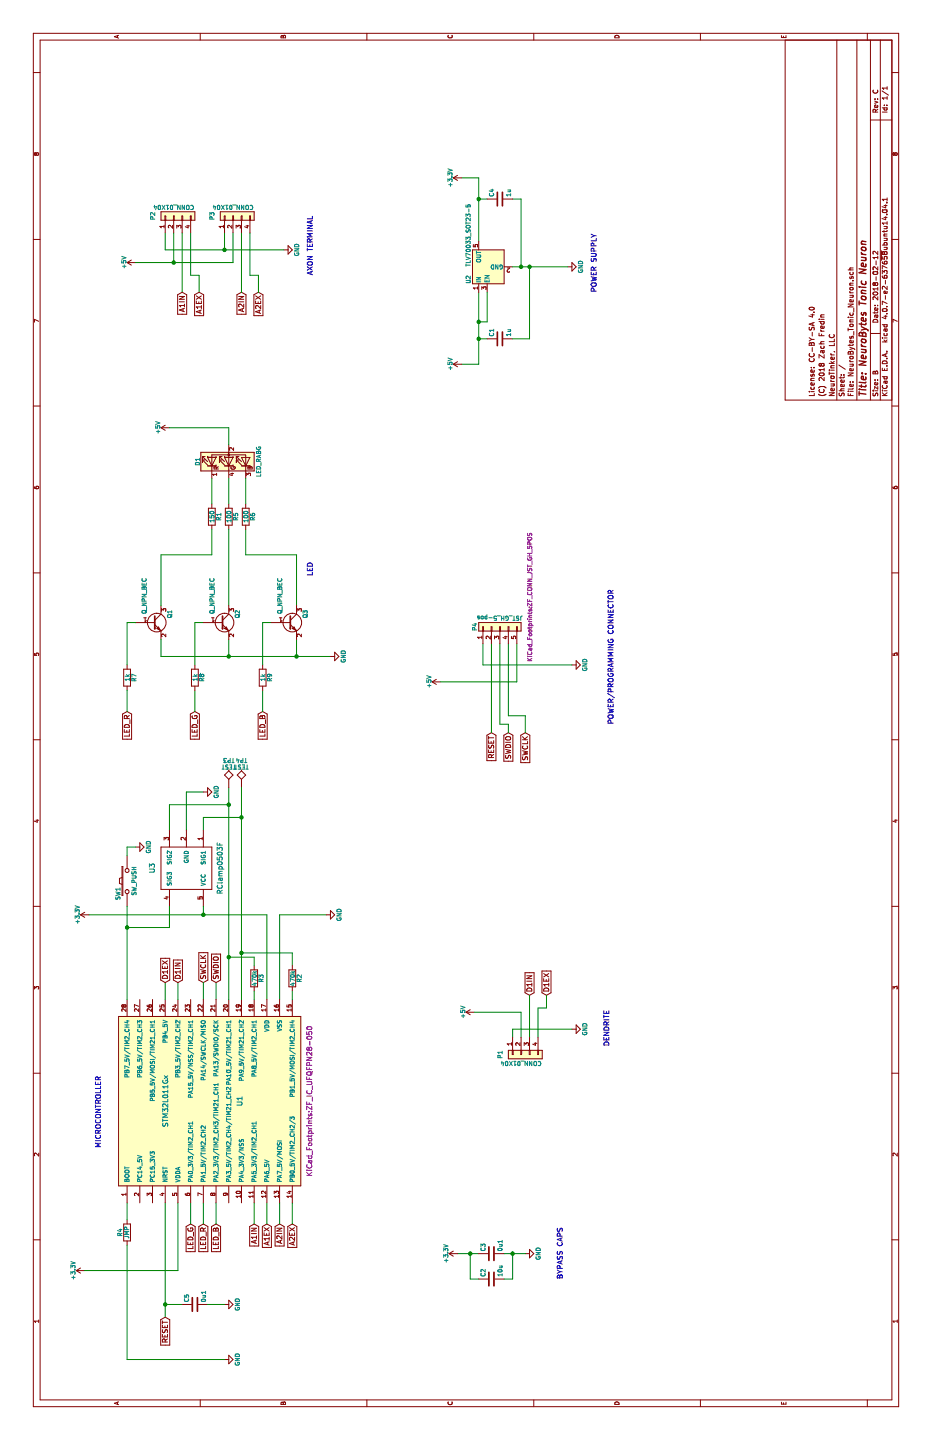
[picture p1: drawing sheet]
EESchema Schematic File Version 2
LIBS:NeuroBytes_Tonic_Neuron-rescue
LIBS:power
LIBS:device
LIBS:transistors
LIBS:conn
LIBS:linear
LIBS:regul
LIBS:74xx
LIBS:cmos4000
LIBS:adc-dac
LIBS:memory
LIBS:xilinx
LIBS:microcontrollers
LIBS:dsp
LIBS:microchip
LIBS:analog_switches
LIBS:motorola
LIBS:texas
LIBS:intel
LIBS:audio
LIBS:interface
LIBS:digital-audio
LIBS:philips
LIBS:display
LIBS:cypress
LIBS:siliconi
LIBS:opto
LIBS:atmel
LIBS:contrib
LIBS:valves
LIBS:NeuroTinker_schematic_symbols
LIBS:NeuroBytes_Tonic_Neuron-cache
EELAYER 25 0
EELAYER END
$Descr B 17000 11000
encoding utf-8
Sheet 1 1
Title "NeuroBytes Tonic Neuron"
Date "2018-02-12"
Rev "C"
Comp "NeuroTinker, LLC"
Comment1 "(C) 2018 Zach Fredin"
Comment2 "License: CC-BY-SA 4.0"
Comment3 ""
Comment4 ""
$EndDescr
$Comp
L GND #PWR01
U 1 1
P 6200 3850
F 0 "#PWR01" H 6200 3600 50  0001 C CNN
F 1 "GND" H 6200 3700 50  0000 C CNN
F 2 "" H 6200 3850 50  0000 C CNN
F 3 "" H 6200 3850 50  0000 C CNN
	1    6200 3850
	1    0    0    -1  
$EndComp
Wire Wire Line
	5200 3150 6200 3150
Wire Wire Line
	5200 3300 6200 3300
$Comp
L GND #PWR02
U 1 1
P 2200 6200
F 0 "#PWR02" H 2200 5950 50  0001 C CNN
F 1 "GND" H 2200 6050 50  0000 C CNN
F 2 "" H 2200 6200 50  0000 C CNN
F 3 "" H 2200 6200 50  0000 C CNN
	1    2200 6200
	1    0    0    -1  
$EndComp
Wire Wire Line
	2200 5400 2200 5650
Wire Wire Line
	2200 5950 2200 6200
Text GLabel 1450 1950 0    60   Input ~ 0
RESET
Wire Wire Line
	1450 1950 2800 1950
Text GLabel 5400 2400 2    60   Input ~ 0
SWCLK
Wire Wire Line
	6200 3150 6200 1050
Wire Wire Line
	5400 2400 5200 2400
Text GLabel 5400 2550 2    60   Input ~ 0
SWDIO
Wire Wire Line
	5400 2550 5200 2550
Wire Wire Line
	6200 3300 6200 3850
$Comp
L C C1
U 1 1
P 13000 5900
F 0 "C1" H 13025 6000 50  0000 L CNN
F 1 "1u" H 13025 5800 50  0000 L CNN
F 2 "KiCad_Footprints:ZF_SMD_NonPol_0603" H 13038 5750 50  0001 C CNN
F 3 "" H 13000 5900 50  0000 C CNN
F 4 "Taiyo Yuden" H 13000 5900 60  0001 C CNN "Mfr"
F 5 "LMK107B7105KA-T" H 13000 5900 60  0001 C CNN "Mfr Part #"
F 6 "C0603" H 13000 5900 60  0001 C CNN "Package"
F 7 "https://www.digikey.com/product-detail/en/taiyo-yuden/LMK107B7105KA-T/587-1242-2-ND/930594" H 13000 5900 60  0001 C CNN "Link"
F 8 "Yes" H 13000 5900 60  0001 C CNN "Subs Allowed"
F 9 "Yes" H 13000 5900 60  0001 C CNN "RoHS"
	1    13000 5900
	1    0    0    -1  
$EndComp
Wire Wire Line
	12700 5650 13550 5650
Wire Wire Line
	13000 5750 13000 5650
Connection ~ 13200 5650
Wire Wire Line
	13000 6050 13000 6250
Wire Wire Line
	13000 6250 13850 6250
$Comp
L +5V #PWR03
U 1 1
P 12700 5450
F 0 "#PWR03" H 12700 5300 50  0001 C CNN
F 1 "+5V" H 12700 5590 50  0000 C CNN
F 2 "" H 12700 5450 50  0000 C CNN
F 3 "" H 12700 5450 50  0000 C CNN
	1    12700 5450
	1    0    0    -1  
$EndComp
Connection ~ 13000 5650
$Comp
L GND #PWR04
U 1 1
P 13850 6700
F 0 "#PWR04" H 13850 6450 50  0001 C CNN
F 1 "GND" H 13850 6550 50  0000 C CNN
F 2 "" H 13850 6700 50  0000 C CNN
F 3 "" H 13850 6700 50  0000 C CNN
	1    13850 6700
	1    0    0    -1  
$EndComp
Connection ~ 13850 6250
Wire Wire Line
	14650 5650 14650 5750
Wire Wire Line
	14650 6050 14650 6150
Wire Wire Line
	14650 6150 13850 6150
Connection ~ 13850 6150
$Comp
L +3.3V #PWR05
U 1 1
P 14900 5450
F 0 "#PWR05" H 14900 5300 50  0001 C CNN
F 1 "+3.3V" H 14900 5590 50  0000 C CNN
F 2 "" H 14900 5450 50  0000 C CNN
F 3 "" H 14900 5450 50  0000 C CNN
	1    14900 5450
	1    0    0    -1  
$EndComp
Connection ~ 14650 5650
$Comp
L +3.3V #PWR06
U 1 1
P 2200 5400
F 0 "#PWR06" H 2200 5250 50  0001 C CNN
F 1 "+3.3V" H 2200 5540 50  0000 C CNN
F 2 "" H 2200 5400 50  0000 C CNN
F 3 "" H 2200 5400 50  0000 C CNN
	1    2200 5400
	1    0    0    -1  
$EndComp
$Comp
L +3.3V #PWR07
U 1 1
P 2000 1000
F 0 "#PWR07" H 2000 850 50  0001 C CNN
F 1 "+3.3V" H 2000 1140 50  0000 C CNN
F 2 "" H 2000 1000 50  0000 C CNN
F 3 "" H 2000 1000 50  0000 C CNN
	1    2000 1000
	1    0    0    -1  
$EndComp
$Comp
L +3.3V #PWR08
U 1 1
P 6200 1050
F 0 "#PWR08" H 6200 900 50  0001 C CNN
F 1 "+3.3V" H 6200 1190 50  0000 C CNN
F 2 "" H 6200 1050 50  0000 C CNN
F 3 "" H 6200 1050 50  0000 C CNN
	1    6200 1050
	1    0    0    -1  
$EndComp
Wire Wire Line
	14150 5650 14900 5650
Wire Wire Line
	14900 5650 14900 5450
Wire Wire Line
	12700 5650 12700 5450
Wire Wire Line
	2200 6050 1900 6050
Wire Wire Line
	1900 6050 1900 5950
Connection ~ 2200 6050
Wire Wire Line
	1900 5650 1900 5550
Wire Wire Line
	1900 5550 2200 5550
Connection ~ 2200 5550
$Comp
L GND #PWR09
U 1 1
P 9150 6750
F 0 "#PWR09" H 9150 6500 50  0001 C CNN
F 1 "GND" H 9150 6600 50  0000 C CNN
F 2 "" H 9150 6750 50  0000 C CNN
F 3 "" H 9150 6750 50  0000 C CNN
	1    9150 6750
	1    0    0    -1  
$EndComp
Wire Wire Line
	9150 6750 9150 5700
Wire Wire Line
	9150 5700 9400 5700
$Comp
L +5V #PWR010
U 1 1
P 8950 5200
F 0 "#PWR010" H 8950 5050 50  0001 C CNN
F 1 "+5V" H 8950 5340 50  0000 C CNN
F 2 "" H 8950 5200 50  0000 C CNN
F 3 "" H 8950 5200 50  0000 C CNN
	1    8950 5200
	1    0    0    -1  
$EndComp
Text GLabel 8350 5800 0    60   Input ~ 0
RESET
Wire Wire Line
	8350 5800 9400 5800
Text GLabel 8350 6200 0    60   Input ~ 0
SWCLK
Text GLabel 8350 6000 0    60   Input ~ 0
SWDIO
Wire Wire Line
	8350 6200 8550 6200
Wire Wire Line
	8550 6200 8550 6000
Wire Wire Line
	8550 6000 9400 6000
Wire Wire Line
	8350 6000 8450 6000
Wire Wire Line
	8450 6000 8450 5900
Wire Wire Line
	8450 5900 9400 5900
Wire Wire Line
	2000 1000 2000 2100
Wire Wire Line
	2000 2100 2800 2100
$Comp
L GND #PWR011
U 1 1
P 1600 2650
F 0 "#PWR011" H 1600 2400 50  0001 C CNN
F 1 "GND" H 1600 2500 50  0000 C CNN
F 2 "" H 1600 2650 50  0000 C CNN
F 3 "" H 1600 2650 50  0000 C CNN
	1    1600 2650
	1    0    0    -1  
$EndComp
Connection ~ 1600 1950
$Comp
L C C5
U 1 1
P 1600 2300
F 0 "C5" H 1625 2400 50  0000 L CNN
F 1 "0u1" H 1625 2200 50  0000 L CNN
F 2 "KiCad_Footprints:ZF_SMD_NonPol_0402_cap" H 1638 2150 50  0001 C CNN
F 3 "" H 1600 2300 50  0000 C CNN
F 4 "Taiyo Yuden" H 1600 2300 60  0001 C CNN "Mfr"
F 5 "LMK105BJ104KV-F" H 1600 2300 60  0001 C CNN "Mfr Part #"
F 6 "C0402" H 1600 2300 60  0001 C CNN "Package"
F 7 "https://www.digikey.com/product-detail/en/taiyo-yuden/LMK105BJ104KV-F/587-1227-2-ND/930579" H 1600 2300 60  0001 C CNN "Link"
F 8 "Yes" H 1600 2300 60  0001 C CNN "Subs Allowed"
F 9 "Yes" H 1600 2300 60  0001 C CNN "RoHS"
	1    1600 2300
	1    0    0    -1  
$EndComp
Wire Wire Line
	1600 2650 1600 2450
Wire Wire Line
	1600 2150 1600 1950
$Comp
L R R4
U 1 1
P 2450 1500
F 0 "R4" V 2530 1500 50  0000 C CNN
F 1 "JMP" V 2450 1500 50  0000 C CNN
F 2 "KiCad_Footprints:ZF_SMD_NonPol_0402" V 2380 1500 50  0001 C CNN
F 3 "" H 2450 1500 50  0000 C CNN
F 4 "Yageo" H 2450 1500 60  0001 C CNN "Mfr"
F 5 "RC0402JR-070RL" H 2450 1500 60  0001 C CNN "Mfr Part #"
F 6 "R0402" H 2450 1500 60  0001 C CNN "Package"
F 7 "https://www.digikey.com/product-detail/en/yageo/RC0402JR-070RL/311-0.0JRTR-ND/726406" H 2450 1500 60  0001 C CNN "Link"
F 8 "Yes" H 2450 1500 60  0001 C CNN "Subs Allowed"
F 9 "Yes" H 2450 1500 60  0001 C CNN "RoHS"
	1    2450 1500
	0    -1   -1   0   
$EndComp
Wire Wire Line
	2800 1500 2600 1500
$Comp
L GND #PWR012
U 1 1
P 950 2650
F 0 "#PWR012" H 950 2400 50  0001 C CNN
F 1 "GND" H 950 2500 50  0000 C CNN
F 2 "" H 950 2650 50  0000 C CNN
F 3 "" H 950 2650 50  0000 C CNN
	1    950  2650
	1    0    0    -1  
$EndComp
Wire Wire Line
	950  2650 950  1500
Wire Wire Line
	950  1500 2300 1500
$Comp
L STM32L011Gx U1
U 1 1
P 4000 2400
F 0 "U1" H 4000 1975 60  0000 C CNN
F 1 "STM32L011Gx" H 4000 2850 60  0000 C CNN
F 2 "KiCad_Footprints:ZF_IC_UFQFPN28-050" H 4000 1150 60  0000 C CNN
F 3 "" H 4000 2400 60  0001 C CNN
F 4 "ST Microelectronics" H 4000 2400 60  0001 C CNN "Mfr"
F 5 "STM32L011G4U6" H 4000 2400 60  0001 C CNN "Mfr Part #"
F 6 "28-UFQFN" H 4000 2400 60  0001 C CNN "Package"
F 7 "http://www.mouser.com/ProductDetail/STMicroelectronics/STM32L011G4U6/?qs=sGAEpiMZZMuoKKEcg8mMKFZaGHZhaFFC%252b5Ex1OjcSxhBnExI6VEL3Q%3d%3d" H 4000 2400 60  0001 C CNN "Link"
F 8 "No" H 4000 2400 60  0001 C CNN "Subs Allowed"
F 9 "Yes" H 4000 2400 60  0001 C CNN "RoHS"
	1    4000 2400
	1    0    0    -1  
$EndComp
Wire Wire Line
	5200 2700 7700 2700
$Comp
L TEST TP4
U 1 1
P 7700 2850
F 0 "TP4" H 7700 3150 50  0000 C BNN
F 1 "TEST" H 7700 3100 50  0000 C CNN
F 2 "KiCad_Footprints:ZF_CONN_1-2_pad" H 7700 2850 50  0001 C CNN
F 3 "" H 7700 2850 50  0000 C CNN
F 4 "No" H 7700 2850 60  0001 C CNN "Subs Allowed"
F 5 "Yes" H 7700 2850 60  0001 C CNN "RoHS"
	1    7700 2850
	0    1    1    0   
$EndComp
$Comp
L TEST TP3
U 1 1
P 7700 2700
F 0 "TP3" H 7700 3000 50  0000 C BNN
F 1 "TEST" H 7700 2950 50  0000 C CNN
F 2 "KiCad_Footprints:ZF_CONN_1-2_pad" H 7700 2700 50  0001 C CNN
F 3 "" H 7700 2700 50  0000 C CNN
F 4 "No" H 7700 2700 60  0001 C CNN "Subs Allowed"
F 5 "Yes" H 7700 2700 60  0001 C CNN "RoHS"
	1    7700 2700
	0    1    1    0   
$EndComp
$Comp
L R R3
U 1 1
P 5450 3000
F 0 "R3" V 5530 3000 50  0000 C CNN
F 1 "470k" V 5450 3000 50  0000 C CNN
F 2 "KiCad_Footprints:ZF_SMD_NonPol_0402" V 5380 3000 50  0001 C CNN
F 3 "" H 5450 3000 50  0000 C CNN
F 4 "Yageo" H 5450 3000 60  0001 C CNN "Mfr"
F 5 "RC0402FR-07470KL " H 5450 3000 60  0001 C CNN "Mfr Part #"
F 6 "R0402" H 5450 3000 60  0001 C CNN "Package"
F 7 "https://www.digikey.com/product-detail/en/yageo/RC0402FR-07470KL/311-470KLRTR-ND/726618" H 5450 3000 60  0001 C CNN "Link"
F 8 "Yes" H 5450 3000 60  0001 C CNN "Subs Allowed"
F 9 "Yes" H 5450 3000 60  0001 C CNN "RoHS"
	1    5450 3000
	0    1    1    0   
$EndComp
Wire Wire Line
	5200 3000 5300 3000
Wire Wire Line
	5600 3000 5700 3000
Wire Wire Line
	5700 3000 5700 2700
Connection ~ 5700 2700
$Comp
L Conn_01x04 P2
U 1 1
P 14450 2050
F 0 "P2" H 14450 2300 50  0000 C CNN
F 1 "CONN_01X04" V 14550 2050 50  0000 C CNN
F 2 "KiCad_Footprints:ZF_CONN_JST_GH" H 14450 2050 50  0001 C CNN
F 3 "" H 14450 2050 50  0000 C CNN
F 4 "JST" H 14450 2050 60  0001 C CNN "Mfr"
F 5 "SM04B-GHS-TB(LF)(SN)" H 14450 2050 60  0001 C CNN "Mfr Part #"
F 6 "SMT" H 14450 2050 60  0001 C CNN "Package"
F 7 "https://www.digikey.com/product-detail/en/jst-sales-america-inc/SM04B-GHS-TB-LF-SN/455-1566-2-ND/807788" H 14450 2050 60  0001 C CNN "Link"
F 8 "No" H 14450 2050 60  0001 C CNN "Subs Allowed"
F 9 "Yes" H 14450 2050 60  0001 C CNN "RoHS"
	1    14450 2050
	1    0    0    -1  
$EndComp
$Comp
L +5V #PWR013
U 1 1
P 13900 1600
F 0 "#PWR013" H 13900 1450 50  0001 C CNN
F 1 "+5V" H 13900 1740 50  0000 C CNN
F 2 "" H 13900 1600 50  0000 C CNN
F 3 "" H 13900 1600 50  0000 C CNN
	1    13900 1600
	1    0    0    -1  
$EndComp
Wire Wire Line
	13900 1600 13900 2750
Wire Wire Line
	13900 2050 14250 2050
Wire Wire Line
	13900 2750 14250 2750
Connection ~ 13900 2050
$Comp
L GND #PWR014
U 1 1
P 14050 3350
F 0 "#PWR014" H 14050 3100 50  0001 C CNN
F 1 "GND" H 14050 3200 50  0000 C CNN
F 2 "" H 14050 3350 50  0000 C CNN
F 3 "" H 14050 3350 50  0000 C CNN
	1    14050 3350
	1    0    0    -1  
$EndComp
Wire Wire Line
	14050 1950 14050 3350
Wire Wire Line
	14050 2650 14250 2650
Wire Wire Line
	14050 1950 14250 1950
Connection ~ 14050 2650
Text GLabel 13550 2150 0    60   Input ~ 0
A1IN
Text GLabel 13550 2350 0    60   Input ~ 0
A1EX
Wire Wire Line
	13550 2150 14250 2150
Wire Wire Line
	13550 2350 13750 2350
Wire Wire Line
	13750 2350 13750 2250
Wire Wire Line
	13750 2250 14250 2250
Text GLabel 13550 2850 0    60   Input ~ 0
A2IN
Wire Wire Line
	13550 2850 14250 2850
Text GLabel 13550 3050 0    60   Input ~ 0
A2EX
Wire Wire Line
	13550 3050 13750 3050
Wire Wire Line
	13750 3050 13750 2950
Wire Wire Line
	13750 2950 14250 2950
Wire Wire Line
	5400 2100 5200 2100
Text GLabel 2550 3000 0    60   Input ~ 0
A1IN
Text GLabel 2550 3150 0    60   Input ~ 0
A1EX
Wire Wire Line
	5400 1950 5200 1950
Text GLabel 2550 3300 0    60   Input ~ 0
A2IN
Text GLabel 2550 3450 0    60   Input ~ 0
A2EX
Text GLabel 2550 2400 0    60   Input ~ 0
LED_R
Text GLabel 2550 2250 0    60   Input ~ 0
LED_G
Text GLabel 2550 2550 0    60   Input ~ 0
LED_B
Wire Wire Line
	2550 2250 2800 2250
Wire Wire Line
	2550 2400 2800 2400
Wire Wire Line
	2550 2550 2800 2550
Text GLabel 8600 1500 0    60   Input ~ 0
LED_R
Text GLabel 8600 2300 0    60   Input ~ 0
LED_G
Text GLabel 8600 3100 0    60   Input ~ 0
LED_B
$Comp
L R R1
U 1 1
P 10900 2500
F 0 "R1" V 10980 2500 50  0000 C CNN
F 1 "150" V 10900 2500 50  0000 C CNN
F 2 "KiCad_Footprints:ZF_SMD_NonPol_0402" V 10830 2500 50  0001 C CNN
F 3 "" H 10900 2500 50  0000 C CNN
F 4 "Yageo" H 10900 2500 60  0001 C CNN "Mfr"
F 5 "RC0402FR-07150RL" H 10900 2500 60  0001 C CNN "Mfr Part #"
F 6 "R0402" H 10900 2500 60  0001 C CNN "Package"
F 7 "https://www.digikey.com/product-detail/en/yageo/RC0402FR-07150RL/311-150LRCT-ND/729490" H 10900 2500 60  0001 C CNN "Link"
F 8 "Yes" H 10900 2500 60  0001 C CNN "Subs Allowed"
F 9 "Yes" H 10900 2500 60  0001 C CNN "RoHS"
	1    10900 2500
	0    1    1    0   
$EndComp
$Comp
L LED_RABG D1
U 1 1
P 11550 2700
F 0 "D1" H 11550 3070 50  0000 C CNN
F 1 "LED_RABG" H 11550 2350 50  0000 C CNN
F 2 "KiCad_Footprints:ZF_LED_RGB_SunLED_XZMDKCBDDG45S-9_cast" H 11550 2650 50  0001 C CNN
F 3 "" H 11550 2650 50  0000 C CNN
F 4 "SunLED" H 11550 2700 60  0001 C CNN "Mfr"
F 5 "XZMDKCBDDG45S-9" H 11550 2700 60  0001 C CNN "Mfr Part #"
F 6 "SMT" H 11550 2700 60  0001 C CNN "Package"
F 7 "https://www.digikey.com/product-detail/en/sunled/XZMDKCBDDG45S-9/1497-1257-2-ND/4902045" H 11550 2700 60  0001 C CNN "Link"
F 8 "No" H 11550 2700 60  0001 C CNN "Subs Allowed"
F 9 "Yes" H 11550 2700 60  0001 C CNN "RoHS"
	1    11550 2700
	1    0    0    -1  
$EndComp
$Comp
L R R5
U 1 1
P 10900 2700
F 0 "R5" V 10980 2700 50  0000 C CNN
F 1 "100" V 10900 2700 50  0000 C CNN
F 2 "KiCad_Footprints:ZF_SMD_NonPol_0402" V 10830 2700 50  0001 C CNN
F 3 "" H 10900 2700 50  0000 C CNN
F 4 "Yageo" H 10900 2700 60  0001 C CNN "Mfr"
F 5 "RC0402FR-07100RL" H 10900 2700 60  0001 C CNN "Mfr Part #"
F 6 "R0402" H 10900 2700 60  0001 C CNN "Package"
F 7 "https://www.digikey.com/product-detail/en/yageo/RC0402FR-07100RL/311-100LRTR-ND/726527" H 10900 2700 60  0001 C CNN "Link"
F 8 "Yes" H 10900 2700 60  0001 C CNN "Subs Allowed"
F 9 "Yes" H 10900 2700 60  0001 C CNN "RoHS"
	1    10900 2700
	0    1    1    0   
$EndComp
Wire Wire Line
	10450 2500 10750 2500
Wire Wire Line
	9850 2700 10750 2700
Wire Wire Line
	10450 2900 10750 2900
Wire Wire Line
	11050 2500 11350 2500
Wire Wire Line
	11050 2700 11350 2700
Wire Wire Line
	11050 2900 11350 2900
$Comp
L +5V #PWR015
U 1 1
P 11950 2000
F 0 "#PWR015" H 11950 1850 50  0001 C CNN
F 1 "+5V" H 11950 2140 50  0000 C CNN
F 2 "" H 11950 2000 50  0000 C CNN
F 3 "" H 11950 2000 50  0000 C CNN
	1    11950 2000
	1    0    0    -1  
$EndComp
Wire Wire Line
	11950 2000 11950 2700
Wire Wire Line
	11950 2700 11750 2700
Text GLabel 5250 6450 2    60   Input ~ 0
D1EX
Text GLabel 5250 6250 2    60   Input ~ 0
D1IN
Wire Wire Line
	5250 6250 4750 6250
Wire Wire Line
	4750 6350 5100 6350
Wire Wire Line
	5100 6350 5100 6450
Wire Wire Line
	5100 6450 5250 6450
$Comp
L +5V #PWR016
U 1 1
P 5050 5600
F 0 "#PWR016" H 5050 5450 50  0001 C CNN
F 1 "+5V" H 5050 5740 50  0000 C CNN
F 2 "" H 5050 5600 50  0000 C CNN
F 3 "" H 5050 5600 50  0000 C CNN
	1    5050 5600
	1    0    0    -1  
$EndComp
Wire Wire Line
	5050 5600 5050 6150
Wire Wire Line
	5050 6150 4750 6150
$Comp
L GND #PWR017
U 1 1
P 4850 6750
F 0 "#PWR017" H 4850 6500 50  0001 C CNN
F 1 "GND" H 4850 6600 50  0000 C CNN
F 2 "" H 4850 6750 50  0000 C CNN
F 3 "" H 4850 6750 50  0000 C CNN
	1    4850 6750
	1    0    0    -1  
$EndComp
Wire Wire Line
	4850 6750 4850 6050
Wire Wire Line
	4850 6050 4750 6050
Text GLabel 5400 2100 2    60   Input ~ 0
D1IN
Text GLabel 5400 1950 2    60   Input ~ 0
D1EX
$Comp
L SW_PUSH SW1
U 1 1
P 6600 1500
F 0 "SW1" H 6750 1610 50  0000 C CNN
F 1 "SW_PUSH" H 6600 1420 50  0000 C CNN
F 2 "KiCad_Footprints:ZF_SW_Momentary_SideMtg" H 6600 1500 50  0001 C CNN
F 3 "" H 6600 1500 50  0000 C CNN
F 4 "E-Switch" H 6600 1500 60  0001 C CNN "Mfr"
F 5 "TL3330AF130QG" H 6600 1500 60  0001 C CNN "Mfr Part #"
F 6 "SMT" H 6600 1500 60  0001 C CNN "Package"
F 7 "https://www.digikey.com/product-detail/en/e-switch/TL3330AF130QG/EG4388TR-ND/1426835" H 6600 1500 60  0001 C CNN "Link"
F 8 "No" H 6600 1500 60  0001 C CNN "Subs Allowed"
F 9 "Yes" H 6600 1500 60  0001 C CNN "RoHS"
	1    6600 1500
	-1   0    0    -1  
$EndComp
Wire Wire Line
	5200 2850 7700 2850
Wire Wire Line
	5300 3450 5200 3450
Wire Wire Line
	5600 3450 5750 3450
Wire Wire Line
	5750 3450 5750 2850
Connection ~ 5750 2850
Wire Wire Line
	5200 1500 6300 1500
$Comp
L GND #PWR018
U 1 1
P 7000 1600
F 0 "#PWR018" H 7000 1350 50  0001 C CNN
F 1 "GND" H 7000 1450 50  0000 C CNN
F 2 "" H 7000 1600 50  0000 C CNN
F 3 "" H 7000 1600 50  0000 C CNN
	1    7000 1600
	1    0    0    -1  
$EndComp
Wire Wire Line
	8950 5200 8950 6100
Wire Wire Line
	8950 6100 9400 6100
$Comp
L Conn_01x05 P4
U 1 1
P 9600 5900
F 0 "P4" H 9600 6200 50  0000 C CNN
F 1 "JST_GH_5-pos" V 9700 5900 50  0000 C CNN
F 2 "KiCad_Footprints:ZF_CONN_JST_GH_5POS" H 9950 5550 50  0000 C CNN
F 3 "" H 9600 5900 50  0000 C CNN
F 4 "JST" H 9600 5900 60  0001 C CNN "Mfr"
F 5 "SM05B-GHS-TB(LF)(SN)" H 9600 5900 60  0001 C CNN "Mfr Part #"
F 6 "SMT" H 9600 5900 60  0001 C CNN "Package"
F 7 "https://www.digikey.com/product-detail/en/jst-sales-america-inc/SM05B-GHS-TB-LF-SN/455-1567-2-ND/807789" H 9600 5900 60  0001 C CNN "Link"
F 8 "No" H 9600 5900 60  0001 C CNN "Subs Allowed"
F 9 "Yes" H 9600 5900 60  0001 C CNN "RoHS"
	1    9600 5900
	1    0    0    -1  
$EndComp
Wire Wire Line
	2550 3000 2800 3000
Wire Wire Line
	2550 3150 2800 3150
Wire Wire Line
	2550 3300 2800 3300
Wire Wire Line
	2550 3450 2800 3450
$Comp
L R R7
U 1 1
P 9000 1500
F 0 "R7" V 9080 1500 50  0000 C CNN
F 1 "1k" V 9000 1500 50  0000 C CNN
F 2 "KiCad_Footprints:ZF_SMD_NonPol_0402" V 8930 1500 50  0001 C CNN
F 3 "" H 9000 1500 50  0000 C CNN
F 4 "Yageo" H 9000 1500 60  0001 C CNN "Mfr"
F 5 "RC0402FR-071KL" H 9000 1500 60  0001 C CNN "Mfr Part #"
F 6 "R0402" H 9000 1500 60  0001 C CNN "Package"
F 7 "https://www.digikey.com/product-detail/en/yageo/RC0402FR-071KL/311-1.00KLRTR-ND/726513" H 9000 1500 60  0001 C CNN "Link"
F 8 "Yes" H 9000 1500 60  0001 C CNN "Subs Allowed"
F 9 "Yes" H 9000 1500 60  0001 C CNN "RoHS"
	1    9000 1500
	0    1    1    0   
$EndComp
Wire Wire Line
	8850 3100 8600 3100
Wire Wire Line
	8850 2300 8600 2300
Wire Wire Line
	8600 1500 8850 1500
$Comp
L Q_NPN_BEC Q1
U 1 1
P 9650 1800
F 0 "Q1" V 9850 1850 50  0000 L CNN
F 1 "Q_NPN_BEC" V 9550 1900 50  0000 L CNN
F 2 "KiCad_Footprints:ZF_SOT23-3L" H 9850 1900 50  0001 C CNN
F 3 "" H 9650 1800 50  0001 C CNN
F 4 "Micro Commercial Co" H 9650 1800 60  0001 C CNN "Mfr"
F 5 "MMBT3904-TP" H 9650 1800 60  0001 C CNN "Mfr Part #"
F 6 "SOT23-3" H 9650 1800 60  0001 C CNN "Package"
F 7 "https://www.digikey.com/product-detail/en/micro-commercial-co/MMBT3904-TP/MMBT3904TPMSTR-ND/717280" H 9650 1800 60  0001 C CNN "Link"
F 8 "Yes" H 9650 1800 60  0001 C CNN "Subs Allowed"
F 9 "Yes" H 9650 1800 60  0001 C CNN "RoHS"
	1    9650 1800
	0    1    1    0   
$EndComp
Wire Wire Line
	9650 3200 9650 3100
Wire Wire Line
	9650 3100 9150 3100
Wire Wire Line
	9650 2400 9650 2300
Wire Wire Line
	9650 2300 9150 2300
Wire Wire Line
	9650 1600 9650 1500
Wire Wire Line
	9650 1500 9150 1500
Wire Wire Line
	9450 1900 9250 1900
Wire Wire Line
	9250 1900 9250 3900
Wire Wire Line
	9250 2700 9450 2700
Wire Wire Line
	9250 3500 9450 3500
Connection ~ 9250 2700
$Comp
L GND #PWR019
U 1 1
P 9250 3900
F 0 "#PWR019" H 9250 3650 50  0001 C CNN
F 1 "GND" H 9250 3750 50  0000 C CNN
F 2 "" H 9250 3900 50  0001 C CNN
F 3 "" H 9250 3900 50  0001 C CNN
	1    9250 3900
	1    0    0    -1  
$EndComp
Connection ~ 9250 3500
Wire Wire Line
	10450 2900 10450 3500
Wire Wire Line
	10450 3500 9850 3500
Wire Wire Line
	10450 2500 10450 1900
Wire Wire Line
	10450 1900 9850 1900
$Comp
L C C2
U 1 1
P 1900 5800
F 0 "C2" H 1925 5900 50  0000 L CNN
F 1 "10u" H 1925 5700 50  0000 L CNN
F 2 "KiCad_Footprints:ZF_SMD_nonpol_1206" H 1938 5650 50  0001 C CNN
F 3 "" H 1900 5800 50  0001 C CNN
F 4 "Taiyo Yuden" H 1900 5800 60  0001 C CNN "Mfr"
F 5 "EMK316B7106KL-TD" H 1900 5800 60  0001 C CNN "Mfr Part #"
F 6 "C1206" H 1900 5800 60  0001 C CNN "Package"
F 7 "https://www.digikey.com/product-detail/en/taiyo-yuden/EMK316B7106KL-TD/587-2395-2-ND/2178914" H 1900 5800 60  0001 C CNN "Link"
F 8 "Yes" H 1900 5800 60  0001 C CNN "Subs Allowed"
F 9 "Yes" H 1900 5800 60  0001 C CNN "RoHS"
	1    1900 5800
	1    0    0    -1  
$EndComp
$Comp
L R R8
U 1 1
P 9000 2300
F 0 "R8" V 9080 2300 50  0000 C CNN
F 1 "1k" V 9000 2300 50  0000 C CNN
F 2 "KiCad_Footprints:ZF_SMD_NonPol_0402" V 8930 2300 50  0001 C CNN
F 3 "" H 9000 2300 50  0000 C CNN
F 4 "Yageo" H 9000 2300 60  0001 C CNN "Mfr"
F 5 "RC0402FR-071KL" H 9000 2300 60  0001 C CNN "Mfr Part #"
F 6 "R0402" H 9000 2300 60  0001 C CNN "Package"
F 7 "https://www.digikey.com/product-detail/en/yageo/RC0402FR-071KL/311-1.00KLRTR-ND/726513" H 9000 2300 60  0001 C CNN "Link"
F 8 "Yes" H 9000 2300 60  0001 C CNN "Subs Allowed"
F 9 "Yes" H 9000 2300 60  0001 C CNN "RoHS"
	1    9000 2300
	0    1    1    0   
$EndComp
$Comp
L R R9
U 1 1
P 9000 3100
F 0 "R9" V 9080 3100 50  0000 C CNN
F 1 "1k" V 9000 3100 50  0000 C CNN
F 2 "KiCad_Footprints:ZF_SMD_NonPol_0402" V 8930 3100 50  0001 C CNN
F 3 "" H 9000 3100 50  0000 C CNN
F 4 "Yageo" H 9000 3100 60  0001 C CNN "Mfr"
F 5 "RC0402FR-071KL" H 9000 3100 60  0001 C CNN "Mfr Part #"
F 6 "R0402" H 9000 3100 60  0001 C CNN "Package"
F 7 "https://www.digikey.com/product-detail/en/yageo/RC0402FR-071KL/311-1.00KLRTR-ND/726513" H 9000 3100 60  0001 C CNN "Link"
F 8 "Yes" H 9000 3100 60  0001 C CNN "Subs Allowed"
F 9 "Yes" H 9000 3100 60  0001 C CNN "RoHS"
	1    9000 3100
	0    1    1    0   
$EndComp
$Comp
L Q_NPN_BEC Q2
U 1 1
P 9650 2600
F 0 "Q2" V 9850 2650 50  0000 L CNN
F 1 "Q_NPN_BEC" V 9550 2700 50  0000 L CNN
F 2 "KiCad_Footprints:ZF_SOT23-3L" H 9850 2700 50  0001 C CNN
F 3 "" H 9650 2600 50  0001 C CNN
F 4 "Micro Commercial Co" H 9650 2600 60  0001 C CNN "Mfr"
F 5 "MMBT3904-TP" H 9650 2600 60  0001 C CNN "Mfr Part #"
F 6 "SOT23-3" H 9650 2600 60  0001 C CNN "Package"
F 7 "https://www.digikey.com/product-detail/en/micro-commercial-co/MMBT3904-TP/MMBT3904TPMSTR-ND/717280" H 9650 2600 60  0001 C CNN "Link"
F 8 "Yes" H 9650 2600 60  0001 C CNN "Subs Allowed"
F 9 "Yes" H 9650 2600 60  0001 C CNN "RoHS"
	1    9650 2600
	0    1    1    0   
$EndComp
$Comp
L Q_NPN_BEC Q3
U 1 1
P 9650 3400
F 0 "Q3" V 9850 3450 50  0000 L CNN
F 1 "Q_NPN_BEC" V 9550 3500 50  0000 L CNN
F 2 "KiCad_Footprints:ZF_SOT23-3L" H 9850 3500 50  0001 C CNN
F 3 "" H 9650 3400 50  0001 C CNN
F 4 "Micro Commercial Co" H 9650 3400 60  0001 C CNN "Mfr"
F 5 "MMBT3904-TP" H 9650 3400 60  0001 C CNN "Mfr Part #"
F 6 "SOT23-3" H 9650 3400 60  0001 C CNN "Package"
F 7 "https://www.digikey.com/product-detail/en/micro-commercial-co/MMBT3904-TP/MMBT3904TPMSTR-ND/717280" H 9650 3400 60  0001 C CNN "Link"
F 8 "Yes" H 9650 3400 60  0001 C CNN "Subs Allowed"
F 9 "Yes" H 9650 3400 60  0001 C CNN "RoHS"
	1    9650 3400
	0    1    1    0   
$EndComp
$Comp
L R R6
U 1 1
P 10900 2900
F 0 "R6" V 10980 2900 50  0000 C CNN
F 1 "100" V 10900 2900 50  0000 C CNN
F 2 "KiCad_Footprints:ZF_SMD_NonPol_0402" V 10830 2900 50  0001 C CNN
F 3 "" H 10900 2900 50  0000 C CNN
F 4 "Yageo" H 10900 2900 60  0001 C CNN "Mfr"
F 5 "RC0402FR-07100RL" H 10900 2900 60  0001 C CNN "Mfr Part #"
F 6 "R0402" H 10900 2900 60  0001 C CNN "Package"
F 7 "https://www.digikey.com/product-detail/en/yageo/RC0402FR-07100RL/311-100LRTR-ND/726527" H 10900 2900 60  0001 C CNN "Link"
F 8 "Yes" H 10900 2900 60  0001 C CNN "Subs Allowed"
F 9 "Yes" H 10900 2900 60  0001 C CNN "RoHS"
	1    10900 2900
	0    1    1    0   
$EndComp
$Comp
L C C3
U 1 1
P 2200 5800
F 0 "C3" H 2225 5900 50  0000 L CNN
F 1 "0u1" H 2225 5700 50  0000 L CNN
F 2 "KiCad_Footprints:ZF_SMD_NonPol_0402_cap" H 2238 5650 50  0001 C CNN
F 3 "" H 2200 5800 50  0000 C CNN
F 4 "Taiyo Yuden" H 2200 5800 60  0001 C CNN "Mfr"
F 5 "LMK105BJ104KV-F" H 2200 5800 60  0001 C CNN "Mfr Part #"
F 6 "C0402" H 2200 5800 60  0001 C CNN "Package"
F 7 "https://www.digikey.com/product-detail/en/taiyo-yuden/LMK105BJ104KV-F/587-1227-2-ND/930579" H 2200 5800 60  0001 C CNN "Link"
F 8 "Yes" H 2200 5800 60  0001 C CNN "Subs Allowed"
F 9 "Yes" H 2200 5800 60  0001 C CNN "RoHS"
	1    2200 5800
	1    0    0    -1  
$EndComp
$Comp
L Conn_01x04 P3
U 1 1
P 14450 2750
F 0 "P3" H 14450 3000 50  0000 C CNN
F 1 "CONN_01X04" V 14550 2750 50  0000 C CNN
F 2 "KiCad_Footprints:ZF_CONN_JST_GH" H 14450 2750 50  0001 C CNN
F 3 "" H 14450 2750 50  0000 C CNN
F 4 "JST" H 14450 2750 60  0001 C CNN "Mfr"
F 5 "SM04B-GHS-TB(LF)(SN)" H 14450 2750 60  0001 C CNN "Mfr Part #"
F 6 "SMT" H 14450 2750 60  0001 C CNN "Package"
F 7 "https://www.digikey.com/product-detail/en/jst-sales-america-inc/SM04B-GHS-TB-LF-SN/455-1566-2-ND/807788" H 14450 2750 60  0001 C CNN "Link"
F 8 "No" H 14450 2750 60  0001 C CNN "Subs Allowed"
F 9 "Yes" H 14450 2750 60  0001 C CNN "RoHS"
	1    14450 2750
	1    0    0    -1  
$EndComp
$Comp
L Conn_01x04 P1
U 1 1
P 4550 6150
F 0 "P1" H 4550 6400 50  0000 C CNN
F 1 "CONN_01X04" V 4650 6150 50  0000 C CNN
F 2 "KiCad_Footprints:ZF_CONN_JST_GH" H 4550 6150 50  0001 C CNN
F 3 "" H 4550 6150 50  0000 C CNN
F 4 "JST" H 4550 6150 60  0001 C CNN "Mfr"
F 5 "SM04B-GHS-TB(LF)(SN)" H 4550 6150 60  0001 C CNN "Mfr Part #"
F 6 "SMT" H 4550 6150 60  0001 C CNN "Package"
F 7 "https://www.digikey.com/product-detail/en/jst-sales-america-inc/SM04B-GHS-TB-LF-SN/455-1566-2-ND/807788" H 4550 6150 60  0001 C CNN "Link"
F 8 "No" H 4550 6150 60  0001 C CNN "Subs Allowed"
F 9 "Yes" H 4550 6150 60  0001 C CNN "RoHS"
	1    4550 6150
	-1   0    0    -1  
$EndComp
$Comp
L C C4
U 1 1
P 14650 5900
F 0 "C4" H 14675 6000 50  0000 L CNN
F 1 "1u" H 14675 5800 50  0000 L CNN
F 2 "KiCad_Footprints:ZF_SMD_NonPol_0603" H 14688 5750 50  0001 C CNN
F 3 "" H 14650 5900 50  0000 C CNN
F 4 "Taiyo Yuden" H 14650 5900 60  0001 C CNN "Mfr"
F 5 "LMK107B7105KA-T" H 14650 5900 60  0001 C CNN "Mfr Part #"
F 6 "C0603" H 14650 5900 60  0001 C CNN "Package"
F 7 "https://www.digikey.com/product-detail/en/taiyo-yuden/LMK107B7105KA-T/587-1242-2-ND/930594" H 14650 5900 60  0001 C CNN "Link"
F 8 "Yes" H 14650 5900 60  0001 C CNN "Subs Allowed"
F 9 "Yes" H 14650 5900 60  0001 C CNN "RoHS"
	1    14650 5900
	1    0    0    -1  
$EndComp
Text Notes 3450 1200 0    60   ~ 0
MICROCONTROLLER
Text Notes 1900 6650 0    60   ~ 0
BYPASS CAPS
Text Notes 4650 7200 0    60   ~ 0
DENDRITE
Text Notes 13550 7050 0    60   ~ 0
POWER SUPPLY
Text Notes 8450 7250 0    60   ~ 0
POWER/PROGRAMMING CONNECTOR
Text Notes 10200 3700 0    60   ~ 0
LED
Text Notes 13750 3700 0    60   ~ 0
AXON TERMINAL
$Comp
L R R2
U 1 1
P 5450 3450
F 0 "R2" V 5530 3450 50  0000 C CNN
F 1 "470k" V 5450 3450 50  0000 C CNN
F 2 "KiCad_Footprints:ZF_SMD_NonPol_0402" V 5380 3450 50  0001 C CNN
F 3 "" H 5450 3450 50  0000 C CNN
F 4 "Yageo" H 5450 3450 60  0001 C CNN "Mfr"
F 5 "RC0402FR-07470KL " H 5450 3450 60  0001 C CNN "Mfr Part #"
F 6 "R0402" H 5450 3450 60  0001 C CNN "Package"
F 7 "https://www.digikey.com/product-detail/en/yageo/RC0402FR-07470KL/311-470KLRTR-ND/726618" H 5450 3450 60  0001 C CNN "Link"
F 8 "Yes" H 5450 3450 60  0001 C CNN "Subs Allowed"
F 9 "Yes" H 5450 3450 60  0001 C CNN "RoHS"
	1    5450 3450
	0    1    1    0   
$EndComp
$Comp
L TLV70033_SOT23-5 U2
U 1 1
P 13850 5750
F 0 "U2" H 13700 5975 50  0000 C CNN
F 1 "TLV70033_SOT23-5" H 13850 5975 50  0000 L CNN
F 2 "KiCad_Footprints:ZF_SOT23-5L" H 13850 6075 50  0001 C CIN
F 3 "" H 13850 5800 50  0001 C CNN
F 4 "No" H 13850 5750 60  0001 C CNN "Subs Allowed"
F 5 "Yes" H 13850 5750 60  0001 C CNN "RoHS"
	1    13850 5750
	1    0    0    -1  
$EndComp
Wire Wire Line
	13850 6050 13850 6700
Wire Wire Line
	13200 5650 13200 5750
Wire Wire Line
	13200 5750 13550 5750
Wire Wire Line
	7000 1500 6900 1500
$Comp
L RClamp0503F U3
U 1 1
P 6750 2200
F 0 "U3" H 6750 1800 60  0000 C CNN
F 1 "RClamp0503F" H 6750 2600 60  0000 C CNN
F 2 "KiCad_Footprints:ZF_SMD_SOT-353" H 6900 2050 60  0001 C CNN
F 3 "" H 6900 2050 60  0001 C CNN
F 4 "No" H 6750 2200 60  0001 C CNN "Subs Allowed"
F 5 "Yes" H 6750 2200 60  0001 C CNN "RoHS"
	1    6750 2200
	-1   0    0    1   
$EndComp
Wire Wire Line
	7000 1600 7000 1500
Wire Wire Line
	6300 2400 6200 2400
Connection ~ 6200 2400
Wire Wire Line
	6300 2000 6050 2000
Wire Wire Line
	6050 2000 6050 1500
Connection ~ 6050 1500
Wire Wire Line
	7350 2400 7200 2400
Wire Wire Line
	7500 2000 7200 2000
$Comp
L GND #PWR020
U 1 1
P 7650 2400
F 0 "#PWR020" H 7650 2150 50  0001 C CNN
F 1 "GND" H 7650 2250 50  0000 C CNN
F 2 "" H 7650 2400 50  0001 C CNN
F 3 "" H 7650 2400 50  0001 C CNN
	1    7650 2400
	1    0    0    -1  
$EndComp
Wire Wire Line
	7650 2400 7650 2200
Wire Wire Line
	7650 2200 7200 2200
Wire Wire Line
	7350 2400 7350 2850
Connection ~ 7350 2850
Wire Wire Line
	7500 2000 7500 2700
Connection ~ 7500 2700
$EndSCHEMATC
